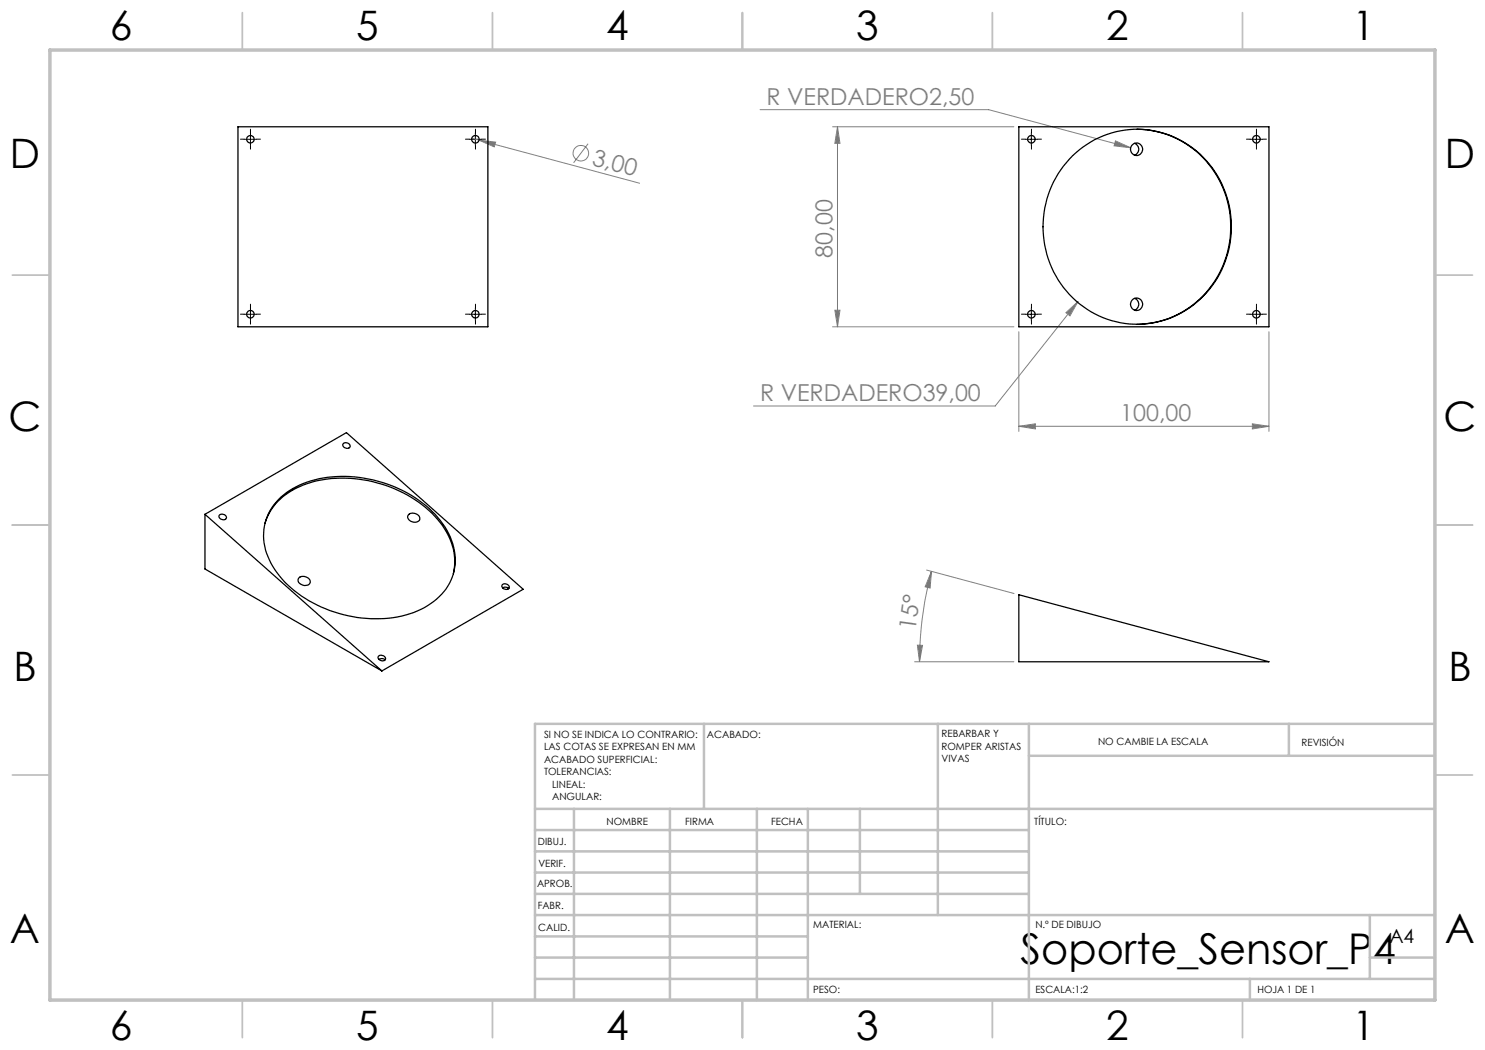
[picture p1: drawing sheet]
<svg xmlns="http://www.w3.org/2000/svg" width="297mm" height="210mm" viewBox="0 0 297 210" stroke-linecap="round" stroke-linejoin="round" font-family="sans-serif">
<g fill="none" stroke="#808080" stroke-width=".2">
<path d="M94.4 27.6l1.4 .4M95.8 28l3.3 .4-.3 1zM95.8 28l32.1 8.6M117.6 28.7l-2.9 3.9M152 21.9h45.7l28.4 7.7M166.5 25.4h36.3M167.5 25.4l.5 3.3h-1zM167.5 25.4v40M223.1 28.2l3 1.4-3.3-.4zM166.5 65.4h36.3M167 62h1l-.5 3.4zM203.8 66.3v20"/>
<path d="M213.2 62.5l2.4-2.2-1.6 2.9zM215.6 60.3l-16.6 20.9h-48.3M253.8 66.3v20M203.8 85.3l3.3-.5v1zM203.8 85.3h50M250.5 84.8l3.3 .5-3.3 .5zM185.3 114l17.5 4.7M186.3 114.3l-.3 3.3-1-.2zM186.3 114.3a71.8 71.8 0 0 0-2.4 18.1M182.9 132.4h19.9M183.5 129l1 .1-.6 3.3z"/>
<circle cx="116.2" cy="30.6" r="1.56"/>
</g>
<g fill="none" stroke="#000" stroke-width=".2" stroke-dasharray="15.2 1.3 1.3 1.3">
<path d="M48.8 27.8h-.7M50.1 26.6v-.8M50.1 29.1v.7M51.3 27.8h.8M93.8 27.8h-.7M95.1 26.6v-.8M95.1 29.1v.7M96.3 27.8h.8M205 27.8h-.7M206.3 26.6v-.8M206.3 29.1v.7M207.5 27.8h.8"/>
<path d="M250 27.8h-.7M251.3 26.6v-.8M251.3 29.1v.7M252.5 27.8h.8M48.8 62.8h-.7M50.1 61.6v-.8M50.1 64.1v.7M51.3 62.8h.8M93.8 62.8h-.7M95.1 61.6v-.8M95.1 64.1v.7M96.3 62.8h.8"/>
<path d="M205 62.8h-.7M206.3 61.6v-.8M206.3 64.1v.7M207.5 62.8h.8M250 62.8h-.7M251.3 61.6v-.8M251.3 64.1v.7M252.5 62.8h.8"/>
</g>
<g fill="none" stroke="#000" stroke-width=".2">
<path d="M48.8 27.9h2.5M50.1 26.6v2.5M93.8 27.9h2.5M95.1 26.6v2.5M205 27.9h2.5M206.3 26.6v2.5M250 27.9h2.5M251.3 26.6v2.5M48.8 62.9h2.5M50.1 61.6v2.5M93.8 62.9h2.5M95.1 61.6v2.5"/>
<path d="M205 62.9h2.5M206.3 61.6v2.5M250 62.9h2.5M251.3 61.6v2.5"/>
</g>
<g fill="none" stroke="#c0c0c0" stroke-width=".35">
<path d="M48.5 2.5v7.5M98.5 2.5v7.5M148.5 2.5v7.5M198.5 2.5v7.5M248.5 2.5v7.5M2.5 55h7.5M287 55h7.5M2.5 105h7.5M287 105h7.5M2.5 155h7.5M287 155h7.5M48.5 200v7.5"/>
<path d="M98.5 200v7.5M148.5 200v7.5M198.5 200v7.5M248.5 200v7.5"/>
</g>
<g fill="none" stroke="#c0c0c0" stroke-width=".5">
<path d="M140.8 144.8v17M187.6 144.8v38.2M205.8 144.8v55.2M205.8 151.2h81.2M257.8 144.8v6.4M287 144.8h-180v55.2M107 161.8h180M107 178.8h98.8M107 174.5h98.8M107 170.3h98.8M107 166h98.8M114.8 161.8v38.2"/>
<path d="M134 161.8v38.2M151.4 161.8v38.2M161.6 161.8v38.2M172 161.8v17M107 195.8h180M107 191.5h54.6M107 187.3h54.6M107 183h180M250 195.8v4.2M274 191.5h13M274 183v12.8"/>
</g>
<path d="M10 10h277v190h-277z" fill="none" stroke="#c0c0c0" stroke-width=".7"/>
<g fill="#808080">
<path d="M95.8 28l3.3 .4-.3 1z"/>
<path d="M250.5 84.8l3.3 .5-3.3 .5zM203.8 85.3l3.3-.5v1z"/>
<path d="M213.2 62.5l.8 .7 1.6-2.9zM223.1 28.2l-.3 1 3.3 .4z"/>
<path d="M186.3 114.3l-.3 3.3-1-.2zM183.5 129l1 .1-.6 3.3z"/>
<path d="M167 62h1l-.5 3.4zM167.5 25.4l.5 3.3h-1z"/>
</g>
<g fill="none" stroke="#000" stroke-width=".25">
<path d="M47.6 25.4h50v40h-50zM203.8 25.4h50v40h-50zM214.5 31.1a18.6 18.6 0 0 1 30.9 8.3 19.4 19.4 0 0 1-17.7 25.5 19.4 19.4 0 0 1-18-26 19.6 19.6 0 0 1 4.8-7.8zM226.9 28.7a1.25 1.25 0 0 1 .9 1.2 1.25 1.25 0 0 1-.9 1.1M227.4 25.9a19.4 19.4 0 0 1 17.5 26.3 18.9 18.9 0 0 1-17.5 12.7M226.9 59.7a1.25 1.25 0 0 1 .9 1.2 1.25 1.25 0 0 1-.9 1.1M56.2 99.4a19.4 19.4 0 0 1 14.7-4 25 25 0 0 1 17.2 8.7 11.5 11.5 0 0 1 1.8 12.5 14.9 14.9 0 0 1-11.3 6.9 25.7 25.7 0 0 1-22.6-8.3 11.7 11.7 0 0 1-2.3-12.5l1.1-1.7zM68.7 88.7a.78 .78 0 0 1 .9-.1 .78 .78 0 0 1 .3 .9 .77 .77 0 0 1-.9 .1 .77 .77 0 0 1-.3-.9zM41 102.9l28.3-16.4 35.3 31.4-28.2 16.3M41 102.9l35.4 31.3M41 102.9v10.9l35.4 20.4M43.9 103a.77 .77 0 0 1 1-.1 .77 .77 0 0 1 .3 .9 .77 .77 0 0 1-1 .1 .77 .77 0 0 1-.3-.9z"/>
<path d="M53 104.7a12.7 12.7 0 0 1 9.1-8.2 25.6 25.6 0 0 1 25.9 7.9 11.8 11.8 0 0 1 2.7 10.4M59.8 115.5a1.43 1.43 0 0 1 2.3 1 1.32 1.32 0 0 1-1.5 .6 1.32 1.32 0 0 1-1-1.3zM81.7 102.9a1.35 1.35 0 0 1 1.5-.1 1.35 1.35 0 0 1 .7 1.2 1.36 1.36 0 0 1-1.4 .4 1.36 1.36 0 0 1-.9-1.2zM100.4 117a.79 .79 0 0 1 .9-.2 .79 .79 0 0 1 .5 .8 .78 .78 0 0 1-.9 .2 .78 .78 0 0 1-.5-.8zM100.5 117.6a1.09 1.09 0 0 1 1.3 .1M203.8 118.9l50 13.5h-50zM75.7 131.3a.81 .81 0 0 1 .9-.2 .81 .81 0 0 1 .4 .8 .8 .8 0 0 1-.9 .2 .8 .8 0 0 1-.4-.8zM75.8 131.9a1.16 1.16 0 0 1 1.2 .1"/>
<circle cx="50.1" cy="27.8" r=".75"/>
<circle cx="95.1" cy="27.9" r=".74"/>
<circle cx="206.3" cy="27.8" r=".74"/>
<circle cx="227.3" cy="29.9" r="1.23"/>
<circle cx="251.3" cy="27.8" r=".75"/>
<circle cx="50.1" cy="62.9" r=".75"/>
<circle cx="95.1" cy="62.9" r=".74"/>
<circle cx="206.3" cy="62.8" r=".74"/>
<circle cx="227.3" cy="60.9" r="1.23"/>
<circle cx="251.3" cy="62.8" r=".75"/>
</g>
<text font-size="8.5" x="204.1" y="192.7">Soporte_Sensor_P4</text>
<g font-size="8.1">
<text x="22" y="8">6</text>
<text x="71.2" y="8">5</text>
<text x="121.2" y="8">4</text>
<text x="171.3" y="8">3</text>
<text x="221.3" y="8">2</text>
<text x="270.5" y="8">1</text>
<text x="2" y="33.6">D</text>
<text x="289" y="33.6">D</text>
<text x="1.7" y="86.1">C</text>
<text x="288.7" y="86.1">C</text>
<text x="2.7" y="136.1">B</text>
<text x="289.7" y="136.1">B</text>
<text x="2" y="188.6">A</text>
<text x="289" y="188.6">A</text>
<text x="22" y="208">6</text>
<text x="71.2" y="208">5</text>
<text x="121.2" y="208">4</text>
<text x="171.3" y="208">3</text>
<text x="221.3" y="208">2</text>
<text x="270.5" y="208">1</text>
</g>
<g font-size="4.7" fill="#808080">
<text x="153.3" y="20.9">R VERDADERO2,50</text>
<text x="118.2" y="32.9" transform="rotate(15 118.2 32.9)">3,00</text>
<text x="166.5" y="51.5" transform="rotate(-90 166.5 51.5)">80,00</text>
<text x="152" y="80.2">R VERDADERO39,00</text>
<text x="224.1" y="84.2">100,00</text>
<text x="183.1" y="126.1" transform="rotate(-82 183.1 126.1)">15°</text>
</g>
<text font-size="3.9" x="277.9" y="188.5">A4</text>
<g font-size="2">
<text x="108.8" y="147.6">SI NO SE INDICA LO CONTRARIO:</text>
<text x="141.4" y="147.6">ACABADO:</text>
<text x="188.3" y="147.5">REBARBAR Y</text>
<text x="188.3" y="150">ROMPER ARISTAS</text>
<text x="219.6" y="149">NO CAMBIE LA ESCALA</text>
<text x="260.3" y="149.2">REVISIÓN</text>
<text x="108.8" y="150.1">LAS COTAS SE EXPRESAN EN MM</text>
<text x="108.8" y="152.6">ACABADO SUPERFICIAL:</text>
<text x="108.8" y="155.1">TOLERANCIAS:</text>
<text x="188.3" y="152.5">VIVAS</text>
<text x="110.4" y="157.6">LINEAL:</text>
<text x="110.4" y="160.1">ANGULAR:</text>
<text x="121.3" y="165">NOMBRE</text>
<text x="137" y="164.9">FIRMA</text>
<text x="154.2" y="164.9">FECHA</text>
<text x="206.9" y="164.9">TÍTULO:</text>
<text x="107.6" y="169.1">DIBUJ.</text>
<text x="107.7" y="173.3">VERIF.</text>
<text x="107.4" y="177.4">APROB.</text>
<text x="107.5" y="181.8">FABR.</text>
<text x="162.6" y="185.5">MATERIAL:</text>
<text x="207.1" y="185.5">N.º DE DIBUJO</text>
<text x="107.7" y="186.1">CALID.</text>
<text x="162.6" y="198.5">PESO:</text>
<text x="207.1" y="198.6">ESCALA:1:2</text>
<text x="251.5" y="198.6">HOJA 1 DE 1</text>
</g>
</svg>
